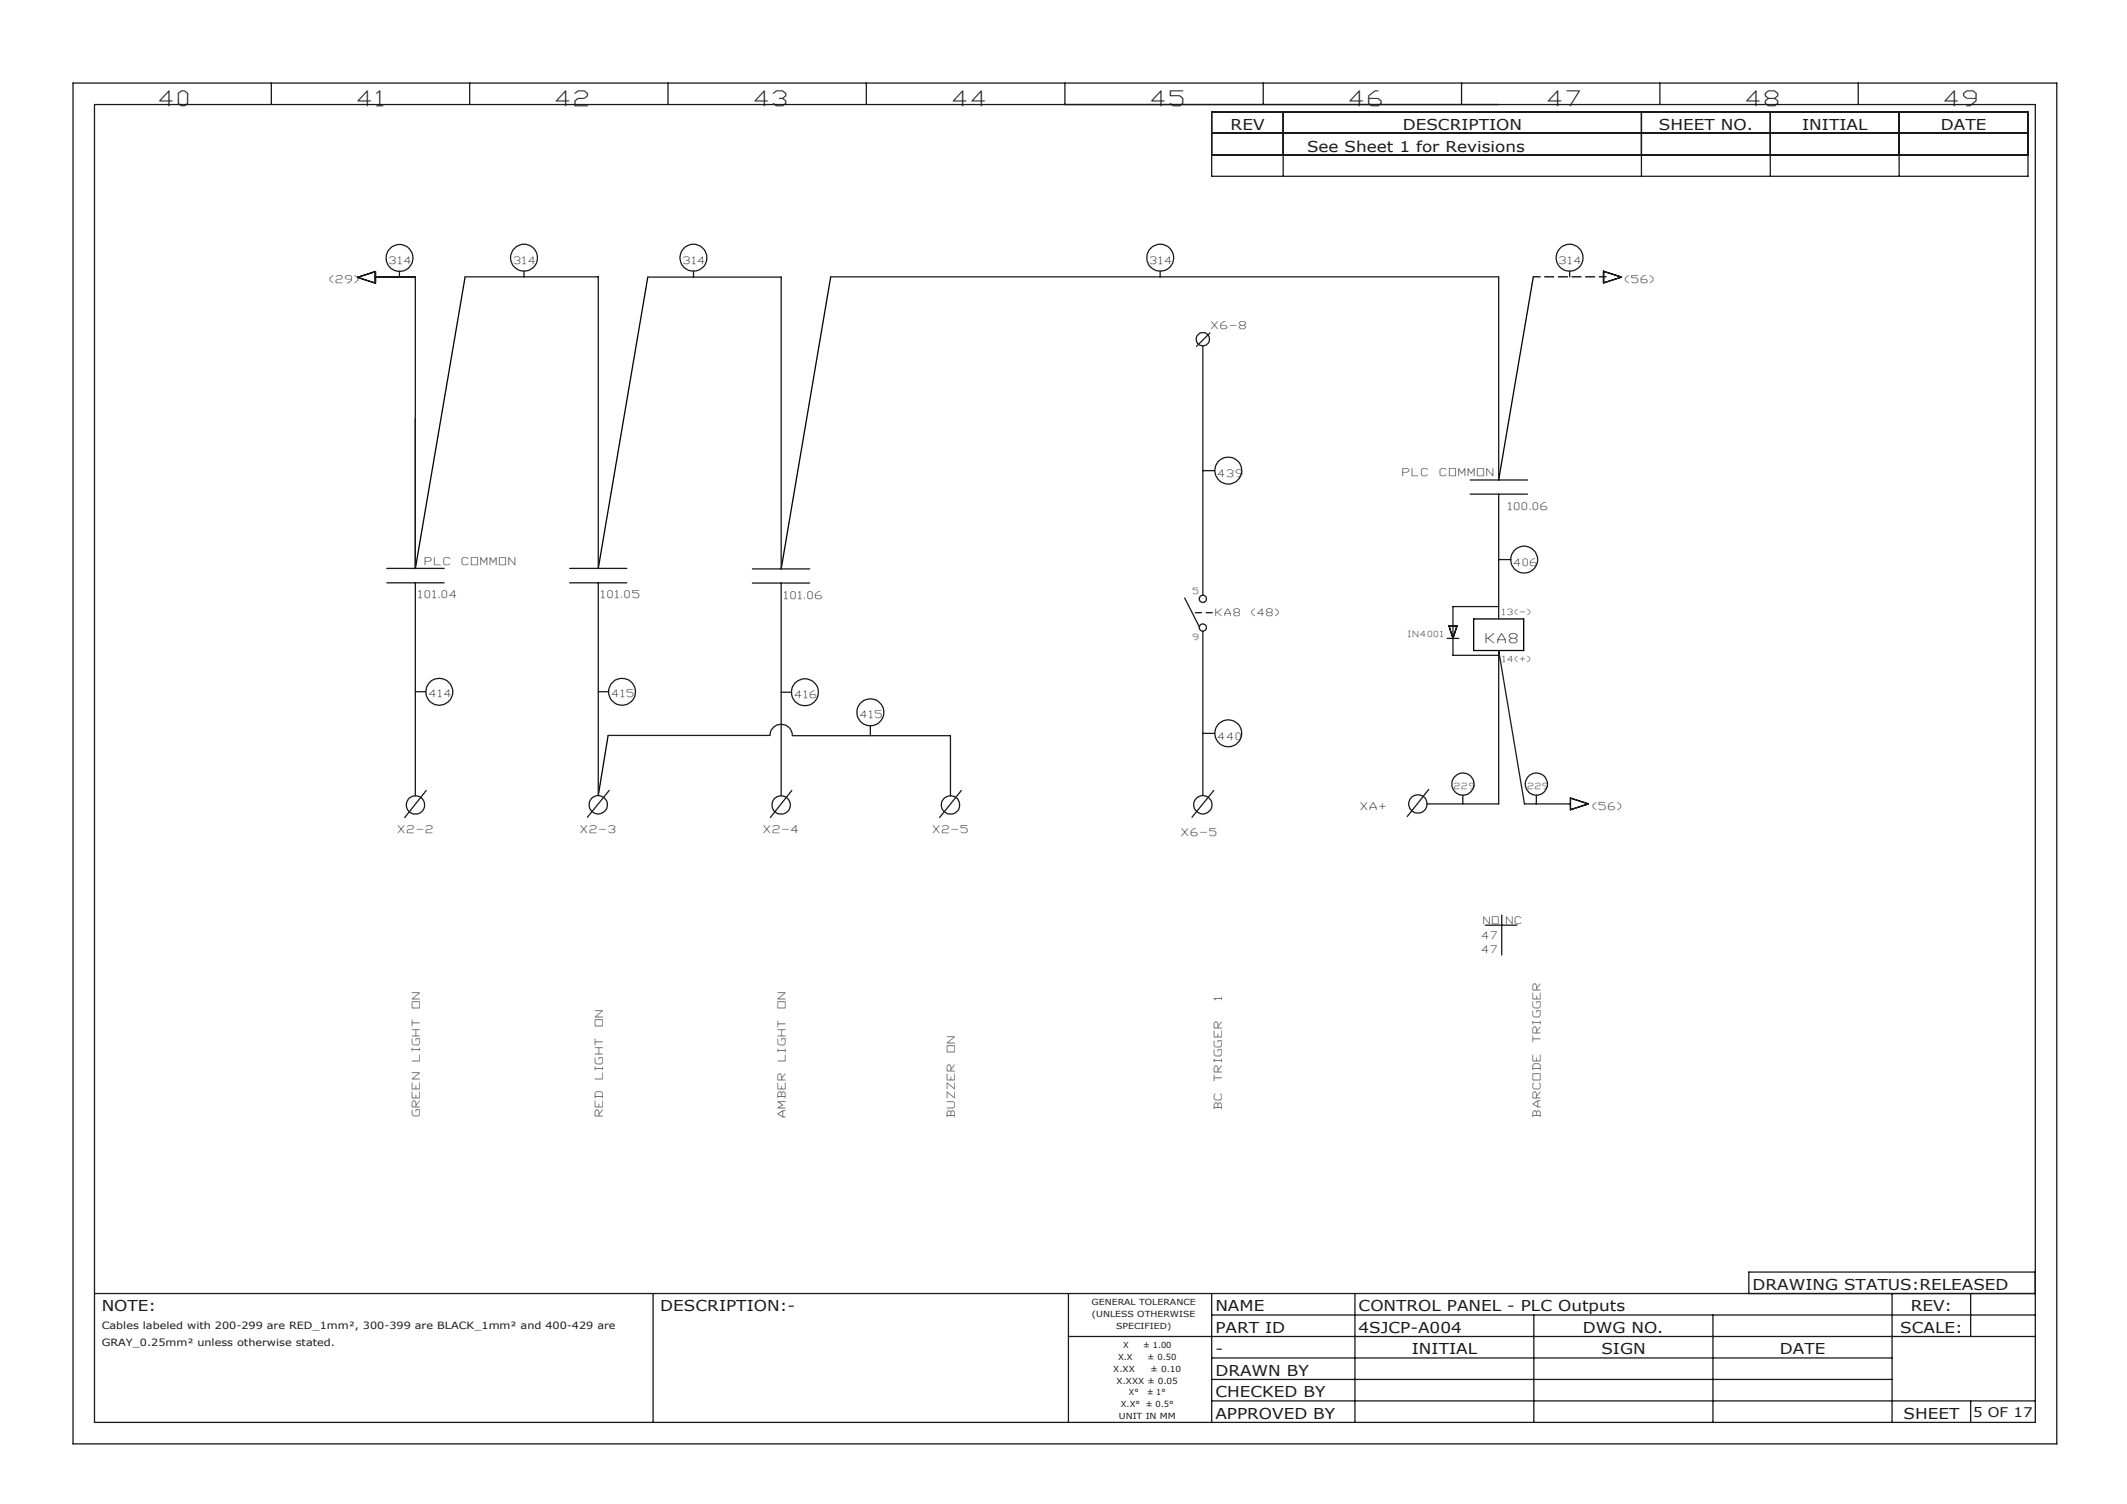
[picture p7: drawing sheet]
<svg xmlns="http://www.w3.org/2000/svg" width="297mm" height="210mm" viewBox="0 0 297 210" stroke-linecap="round" stroke-linejoin="round" font-family="sans-serif">
<g fill="none" stroke="#191924" stroke-width=".18">
<path d="M10.2 11.6h277v190h-277zM13.2 14.6h271v184h-271zM37.9 11.6v3M65.6 11.6v3M93.3 11.6v3M121 11.6v3M148.7 11.6v3M169.2 15.6h114v9h-114zM169.2 18.6h114M176.4 11.6v3M179.2 15.6v9M204.1 11.6v3"/>
<path d="M229.2 15.6v9M231.8 11.6v3M247.2 15.6v9M259.5 11.6v3M265.2 15.6v9M49.9 38.7l2.5-.8v1.6zM52.4 38.7h5.6v40.7M55.8 37.9v.8M64.9 38.7h18.6v40.7M73.2 37.8v.9M90.5 38.7h18.6v40.7M96.8 37.8v.9"/>
<path d="M116 38.7h93.3v28.3M162 37.8v.9M169.2 21.6h114M219.2 37.8v.9M223.9 37.9l2.5 .8-2.5 .8zM168 48.3v34.8M168.9 46.5l-1.8 1.9M54 79.4h8M79.6 79.4h7.9M105.1 79.4h8M168 65.7h1.6M205.3 69h8"/>
<path d="M205.3 67h8M209.3 69v17.4M209.3 78.1h1.7M54 81.4h8M58 96.6h1.5M58 81.4v29.7M79.6 81.4h7.9M83.5 96.6h1.5M83.5 81.4v29.7M105.1 81.4h8M109.1 96.7h1.4M109.1 81.4v29.7"/>
<path d="M165.4 83.5l2.1 4M168 88.1v23M202.1 89.1h1.6M202.3 87.4h1.1l-.5 1.7zM209.3 84.7h-6.4v6.8h6.4M59.5 110.4l-3 3.8M84.9 102.7h22.6a1.55 1.55 0 0 1 1.6-1.6 1.55 1.55 0 0 1 1.5 1.6M85.1 110.4l-3.1 3.7M110.6 110.4l-3 3.8M110.6 102.7h22.1v8.5M121.5 101.3v1.4M134.2 110.4l-3 3.8"/>
<path d="M168 102.4h1.6M169.5 110.4l-3.1 3.7M199.2 112.2h10.1v-21.4l3.6 21.4h6.4M199.5 110.2l-3 3.8M204.3 111v1.2M214.5 111v1.2M219.3 111.4l2.5 .8-2.5 .9zM207.4 129.2h4.4M209.7 127.8v5.5M284.2 177.6h-40v3M13.2 180.6h271M91.2 180.6v18"/>
<path d="M149.2 186.6h135M149.2 180.6v18M169.2 195.6h115M169.2 192.6h95M169.2 189.6h95M169.2 183.6h115M169.2 180.6v18M189.2 180.6v18M214.2 183.6v15M239.2 183.6v15M264.2 180.6v18M275.2 180.6v6"/>
<path d="M275.2 195.6v3"/>
<circle cx="55.8" cy="36" r="1.88"/>
<circle cx="73.2" cy="36" r="1.87"/>
<circle cx="96.8" cy="36" r="1.88"/>
<circle cx="162" cy="36" r="1.88"/>
<circle cx="219.2" cy="36" r="1.88"/>
<circle cx="167.9" cy="47.4" r=".93"/>
<circle cx="171.5" cy="65.7" r="1.88"/>
<circle cx="212.8" cy="78.1" r="1.88"/>
<circle cx="61.3" cy="96.6" r="1.88"/>
<circle cx="86.8" cy="96.6" r="1.88"/>
<circle cx="112.4" cy="96.7" r="1.88"/>
<circle cx="121.5" cy="99.5" r="1.89"/>
<circle cx="168" cy="87.6" r=".5"/>
<circle cx="168" cy="83.6" r=".5"/>
<circle cx="58" cy="112.4" r="1.29"/>
<circle cx="83.5" cy="112.4" r="1.28"/>
<circle cx="109.1" cy="112.4" r="1.29"/>
<circle cx="132.7" cy="112.4" r="1.28"/>
<circle cx="168" cy="112.4" r="1.27"/>
<circle cx="171.5" cy="102.4" r="1.88"/>
<circle cx="198" cy="112.2" r="1.28"/>
<circle cx="204.3" cy="109.5" r="1.54"/>
<circle cx="214.5" cy="109.5" r="1.55"/>
</g>
<path d="M64.9 38.7l-6.9 40.7M90.5 38.7l-7 40.7M116 38.7l-6.9 40.7M214.1 38.7l-4.8 28.3M205.8 86.4h7v4.4h-7zM84.9 102.7l-1.4 8.4" fill="none" stroke="#000" stroke-width=".18"/>
<path d="M214.1 38.7h10.2" fill="none" stroke="#000" stroke-width=".18" stroke-dasharray="1.3 .6" stroke-dashoffset=".3"/>
<path d="M169.3 85.5h-2.4" fill="none" stroke="#191924" stroke-width=".18" stroke-dasharray="1.3 .6" stroke-dashoffset=".4"/>
<g font-size="2.9" fill="#191924">
<text x="22.3" y="14.8">40</text>
<text x="50" y="14.8">41</text>
<text x="77.7" y="14.8">42</text>
<text x="105.4" y="14.8">43</text>
<text x="133.1" y="14.8">44</text>
<text x="160.8" y="14.8">45</text>
<text x="188.5" y="14.8">46</text>
<text x="216.2" y="14.8">47</text>
<text x="243.9" y="14.8">48</text>
<text x="271.6" y="14.8">49</text>
</g>
<g font-size="2.1" fill="#191924">
<text x="171.8" y="18.1">REV</text>
<text x="182.5" y="21.2">See Sheet 1 for Revisions</text>
<text x="195.9" y="18.1">DESCRIPTION</text>
<text x="231.6" y="18.1">SHEET NO.</text>
<text x="251.6" y="18.1">INITIAL</text>
<text x="271" y="18.1">DATE</text>
<text x="14.2" y="183.1">NOTE:</text>
<text x="92.2" y="183.1">DESCRIPTION:-</text>
<text x="169.7" y="183.1">NAME</text>
<text x="189.7" y="183.1">CONTROL PANEL - PLC Outputs</text>
<text x="244.7" y="180.1">DRAWING STATUS:RELEASED</text>
<text x="266.8" y="183.1">REV:</text>
<text x="169.7" y="186.1">PART ID</text>
<text x="169.7" y="189.1">-</text>
<text x="189.7" y="186.1">4SJCP-A004</text>
<text x="197.1" y="189.1">INITIAL</text>
<text x="221" y="186.1">DWG NO.</text>
<text x="223.6" y="189.1">SIGN</text>
<text x="248.5" y="189.1">DATE</text>
<text x="265.3" y="186.1">SCALE:</text>
<text x="169.7" y="192.1">DRAWN BY</text>
<text x="169.7" y="195.1">CHECKED BY</text>
<text x="169.7" y="198.1">APPROVED BY</text>
<text x="265.8" y="198.1">SHEET</text>
</g>
<text font-size="1.9" fill="#191924" x="275.5" y="197.9">5 OF 17</text>
<text font-size="1.8" fill="#191924" x="207.5" y="89.8">KA8</text>
<g font-size="1.5" fill="#191924">
<text x="46.1" y="39.5">(29)</text>
<text x="227" y="39.6">(56)</text>
<text x="169.2" y="46">X6-8</text>
<text x="195.9" y="66.5">PLC</text>
<text x="201.1" y="66.5">COMMON</text>
<text x="210.6" y="71.2">100.06</text>
<text x="58.5" y="83.6">101.04</text>
<text x="59.4" y="78.8">PLC</text>
<text x="64.6" y="78.8">COMMON</text>
<text x="84" y="83.6">101.05</text>
<text x="109.5" y="83.6">101.06</text>
<text x="190" y="113">XA+</text>
<text x="222.4" y="113.1">(56)</text>
<text x="55.6" y="116.3">X2-2</text>
<text x="81.1" y="116.3">X2-3</text>
<text x="106.6" y="116.3">X2-4</text>
<text x="130.3" y="116.3">X2-5</text>
<text x="165" y="116.7">X6-5</text>
<text x="58.6" y="140.7" transform="rotate(-90 58.6 140.7)">ON</text>
<text x="84.2" y="143.3" transform="rotate(-90 84.2 143.3)">ON</text>
<text x="109.7" y="140.8" transform="rotate(-90 109.7 140.8)">ON</text>
<text x="170.6" y="139.7" transform="rotate(-90 170.6 139.7)">1</text>
<text x="58.6" y="148.1" transform="rotate(-90 58.6 148.1)">LIGHT</text>
<text x="109.7" y="148.1" transform="rotate(-90 109.7 148.1)">LIGHT</text>
<text x="133.3" y="146.9" transform="rotate(-90 133.3 146.9)">ON</text>
<text x="215.1" y="145.5" transform="rotate(-90 215.1 145.5)">TRIGGER</text>
<text x="58.6" y="155.9" transform="rotate(-90 58.6 155.9)">GREEN</text>
<text x="84.2" y="155.9" transform="rotate(-90 84.2 155.9)">RED</text>
<text x="84.2" y="150.7" transform="rotate(-90 84.2 150.7)">LIGHT</text>
<text x="109.7" y="155.9" transform="rotate(-90 109.7 155.9)">AMBER</text>
<text x="133.3" y="156" transform="rotate(-90 133.3 156)">BUZZER</text>
<text x="170.6" y="154.8" transform="rotate(-90 170.6 154.8)">BC</text>
<text x="170.6" y="150.9" transform="rotate(-90 170.6 150.9)">TRIGGER</text>
<text x="215.1" y="155.9" transform="rotate(-90 215.1 155.9)">BARCODE</text>
</g>
<g font-size="1.4" fill="#191924">
<text x="54.4" y="36.9">314</text>
<text x="71.8" y="36.9">314</text>
<text x="95.4" y="36.9">314</text>
<text x="160.6" y="36.9">314</text>
<text x="217.8" y="36.9">314</text>
<text x="170.1" y="66.6">439</text>
<text x="211.4" y="79">406</text>
<text x="169.8" y="86.1">KA8</text>
<text x="174.8" y="86.1">(48)</text>
<text x="60" y="97.3">414</text>
<text x="85.5" y="97.3">415</text>
<text x="111" y="97.4">416</text>
<text x="120.2" y="100.2">415</text>
<text x="170.1" y="103.3">440</text>
<text x="206.9" y="131.2">47</text>
<text x="207.2" y="129.1">NO</text>
<text x="210.3" y="129.1">NC</text>
<text x="206.9" y="133.1">47</text>
<text x="14.2" y="185.6">Cables labeled with 200-299 are RED_1mm², 300-399 are BLACK_1mm² and 400-429 are</text>
<text x="14.2" y="188">GRAY_0.25mm² unless otherwise stated.</text>
</g>
<g font-size="1.2" fill="#191924">
<text x="166.6" y="83">5</text>
<text x="166.6" y="89.3">9</text>
<text x="196.6" y="88.9">IN4001</text>
<text x="209.8" y="85.9">13(-)</text>
<text x="209.8" y="92.5">14(+)</text>
<text x="203.1" y="110.2">229</text>
<text x="213.4" y="110.2">229</text>
<text x="152.4" y="182.2">GENERAL TOLERANCE</text>
<text x="152.5" y="183.9">(UNLESS OTHERWISE</text>
<text x="155.8" y="185.5">SPECIFIED)</text>
<text x="155.4" y="191.5">X.XX</text>
<text x="156.1" y="189.9">X.X</text>
<text x="156.8" y="188.2">X</text>
<text x="159.6" y="188.2">± 1.00</text>
<text x="160.2" y="189.9">± 0.50</text>
<text x="160.7" y="191.5">± 0.10</text>
<text x="155.9" y="193.2">X.XXX ± 0.05</text>
<text x="156.5" y="196.5">X.X°</text>
<text x="157.6" y="194.8">X°</text>
<text x="160" y="196.5">± 0.5°</text>
<text x="160.2" y="194.8">± 1°</text>
<text x="156.2" y="198.2">UNIT IN MM</text>
</g>
</svg>
